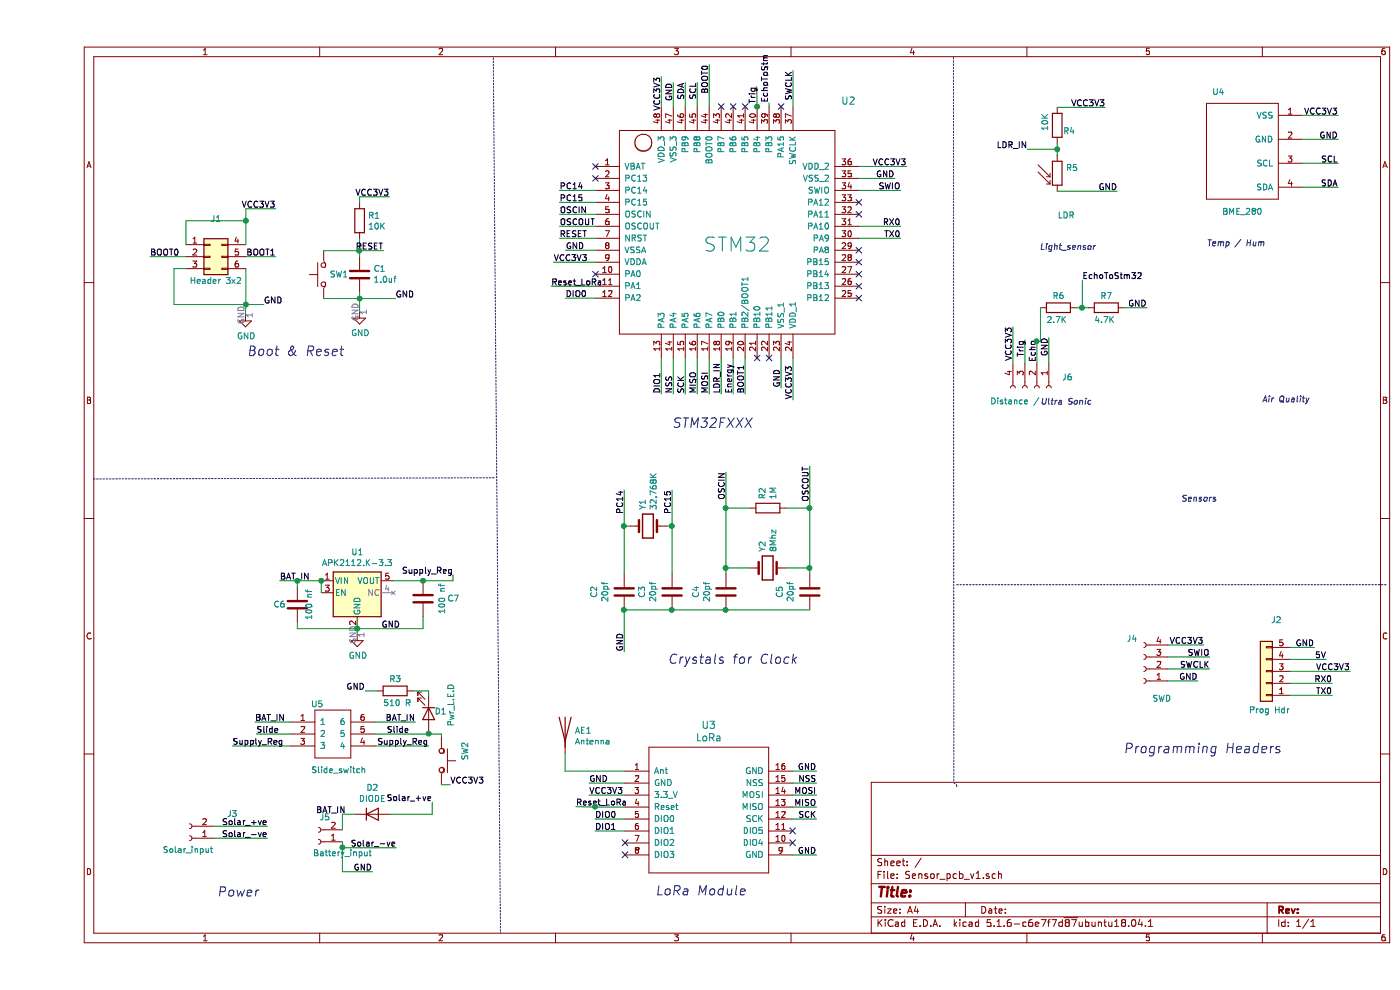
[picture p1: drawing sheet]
EESchema Schematic File Version 4
EELAYER 30 0
EELAYER END
$Descr A4 11693 8268
encoding utf-8
Sheet 1 1
Title ""
Date ""
Rev ""
Comp ""
Comment1 ""
Comment2 ""
Comment3 ""
Comment4 ""
$EndDescr
$Comp
L Connector_Generic:Conn_02x03_Top_Bottom J1
U 1 1
P 1443 2144
F 0 "J1" H 1493 2461 50  0000 C CNN
F 1 "Header 3x2" H 1493 1944 50  0000 C CNN
F 2 "Custom_Libraries:Pin_Header_02x03" H 1443 2144 50  0001 C CNN
F 3 "~" H 1443 2144 50  0001 C CNN
	1    1443 2144
	1    0    0    -1  
$EndComp
Text Label 1993 1744 2    50   ~ 0
VCC3V3
Wire Wire Line
	1743 1744 1743 1844
Wire Wire Line
	1743 1844 1243 1844
Wire Wire Line
	1243 1844 1243 2044
Connection ~ 1743 1844
Wire Wire Line
	1743 1844 1743 2044
Wire Wire Line
	1243 2244 1143 2244
Wire Wire Line
	1143 2244 1143 2544
Wire Wire Line
	1743 2544 1743 2244
Text Label 1993 2144 2    50   ~ 0
BOOT1
Text Label 943  2144 0    50   ~ 0
BOOT0
Wire Wire Line
	943  2144 1243 2144
Wire Wire Line
	1743 2144 1993 2144
Wire Wire Line
	1743 1744 1993 1744
Text Label 6453 3894 3    50   ~ 0
OSCOUT
Text Label 4364 1590 0    50   ~ 0
PC14
Text Label 4364 1690 0    50   ~ 0
PC15
Text Label 4364 1790 0    50   ~ 0
OSCIN
Text Label 4364 1890 0    50   ~ 0
OSCOUT
Text Label 4314 2190 0    50   ~ 0
VCC3V3
Text Label 4364 1990 0    50   ~ 0
RESET
$Comp
L Switch:SW_Push SW1
U 1 1
P 2393 2294
F 0 "SW1" V 2393 2244 50  0000 R CNN
F 1 "SW_Push" V 2293 2744 50  0001 R CNN
F 2 "Buttons_Switches_SMD:SW_SPST_B3U-1000P" H 2393 2494 50  0001 C CNN
F 3 "~" H 2393 2494 50  0001 C CNN
	1    2393 2294
	0    -1   -1   0   
$EndComp
Text Label 2893 2094 2    50   ~ 0
RESET
Wire Wire Line
	2393 2094 2693 2094
$Comp
L Device:C C1
U 1 1
P 2693 2294
F 0 "C1" H 2578 2248 50  0000 R CNN
F 1 "1.0uf" H 2578 2339 50  0000 R CNN
F 2 "Capacitors_SMD:C_0805" H 2731 2144 50  0001 C CNN
F 3 "~" H 2693 2294 50  0001 C CNN
	1    2693 2294
	-1   0    0    1   
$EndComp
Wire Wire Line
	2693 2444 2693 2494
Wire Wire Line
	2693 2144 2693 2094
Connection ~ 2693 2094
Wire Wire Line
	2693 2094 2893 2094
Text Label 2943 1644 2    50   ~ 0
VCC3V3
$Comp
L Device:R R1
U 1 1
P 2693 1844
F 0 "R1" H 2763 1890 50  0000 L CNN
F 1 "10K" H 2763 1799 50  0000 L CNN
F 2 "Resistors_SMD:R_0805" V 2623 1844 50  0001 C CNN
F 3 "~" H 2693 1844 50  0001 C CNN
	1    2693 1844
	1    0    0    -1  
$EndComp
Wire Wire Line
	2693 1694 2693 1644
Wire Wire Line
	2693 1644 2943 1644
Wire Wire Line
	2693 1994 2693 2094
$Comp
L Regulator_Linear:AP2112K-3.3 U1
U 1 1
P 2675 4952
F 0 "U1" H 2675 5294 50  0000 C CNN
F 1 "APK2112.K-3.3" H 2675 5203 50  0000 C CNN
F 2 "TO_SOT_Packages_SMD:SOT-23-5" H 2675 5152 50  0001 C CNN
F 3 "http://www.advanced-monolithic.com/pdf/ds1117.pdf" H 2775 4702 50  0001 C CNN
	1    2675 4952
	1    0    0    -1  
$EndComp
Wire Wire Line
	2375 4852 2375 4952
Connection ~ 2375 4852
$Comp
L power:GND #PWR03
U 1 1
P 2675 5302
F 0 "#PWR03" H 2680 5129 50  0001 C CNN
F 1 "GND" H 2680 5129 50  0000 C CNN
F 2 "" H 2675 5302 50  0001 C CNN
F 3 "" H 2675 5302 50  0001 C CNN
	1    2675 5302
	1    0    0    -1  
$EndComp
Wire Wire Line
	2675 5252 2675 5302
Text Label 3475 4802 2    50   ~ 0
Supply_Reg
Text Label 2875 5252 0    50   ~ 0
GND
Connection ~ 2675 5252
Text Label 10669 5407 2    50   ~ 0
GND
Text Label 10769 5507 2    50   ~ 0
5V
Text Label 10969 5607 2    50   ~ 0
VCC3V3
Wire Wire Line
	10469 5407 10669 5407
Wire Wire Line
	10769 5507 10469 5507
Wire Wire Line
	10469 5607 10969 5607
Text Label 10819 5707 2    50   ~ 0
RX0
Text Label 10819 5807 2    50   ~ 0
TX0
Wire Wire Line
	10819 5807 10469 5807
Wire Wire Line
	10469 5707 10819 5707
$Comp
L Connector:Conn_01x04_Female J4
U 1 1
P 9246 5587
F 0 "J4" H 9346 5337 50  0000 C CNN
F 1 "SWD" H 9096 5837 50  0000 C CNN
F 2 "Pin_Headers:Pin_Header_Straight_1x04_Pitch2.54mm" H 9246 5587 50  0001 C CNN
F 3 "~" H 9246 5587 50  0001 C CNN
	1    9246 5587
	-1   0    0    1   
$EndComp
Text Label 9796 5487 2    50   ~ 0
SWIO
Text Label 9796 5587 2    50   ~ 0
SWCLK
Wire Wire Line
	9446 5487 9796 5487
Wire Wire Line
	9796 5587 9446 5587
Wire Wire Line
	9746 5387 9446 5387
Text Label 9696 5687 2    50   ~ 0
GND
Wire Wire Line
	9696 5687 9446 5687
Text Label 9746 5387 2    50   ~ 0
VCC3V3
$Comp
L Device:C C7
U 1 1
P 3225 5002
F 0 "C7" H 2973 5002 50  0000 C CNN
F 1 "100 nf" V 3064 5002 50  0000 C CNN
F 2 "Capacitors_SMD:C_0805" H 3263 4852 50  0001 C CNN
F 3 "~" H 3225 5002 50  0001 C CNN
	1    3225 5002
	-1   0    0    1   
$EndComp
Wire Wire Line
	2675 5252 3225 5252
$Comp
L Device:C C6
U 1 1
P 2175 5052
F 0 "C6" H 2325 5052 50  0000 C CNN
F 1 "100 nf" V 2075 5052 50  0000 C CNN
F 2 "Capacitors_SMD:C_0805" H 2213 4902 50  0001 C CNN
F 3 "~" H 2175 5052 50  0001 C CNN
	1    2175 5052
	-1   0    0    1   
$EndComp
Wire Wire Line
	2175 4852 2175 4902
Wire Wire Line
	2675 5202 2675 5252
Text Label 4414 2090 0    50   ~ 0
GND
Text Label 2993 2494 0    50   ~ 0
GND
Text Label 1893 2544 0    50   ~ 0
GND
Wire Wire Line
	1743 2544 1893 2544
Connection ~ 1743 2544
$Comp
L lora:LoRa U3
U 1 1
P 5611 6790
F 0 "U3" H 5611 7527 60  0000 C CNN
F 1 "LoRa" H 5611 7421 60  0000 C CNN
F 2 "Custom_Libraries:LoRa" H 5611 6340 60  0001 C CNN
F 3 "" H 5611 6340 60  0001 C CNN
	1    5611 6790
	1    0    0    -1  
$EndComp
Text Label 6511 6440 2    50   ~ 0
GND
Text Label 4611 6540 0    50   ~ 0
GND
Wire Wire Line
	4611 6540 4911 6540
Text Label 4611 6640 0    50   ~ 0
VCC3V3
Wire Wire Line
	4611 6640 4911 6640
Text Label 6511 7140 2    50   ~ 0
GND
Wire Wire Line
	6311 7140 6511 7140
Text Notes 9074 6302 0    79   Italic 0
Programming Headers
Text Notes 1500 7500 0    79   Italic 0
Power
Text Notes 1750 2983 0    79   Italic 0
Boot & Reset
Text Notes 5161 7490 0    79   Italic 0
LoRa Module
Text Label 6511 6740 2    50   ~ 0
MISO
Text Label 6511 6640 2    50   ~ 0
MOSI
Text Label 6511 6840 2    50   ~ 0
SCK
Wire Wire Line
	6311 6840 6511 6840
Wire Wire Line
	6511 6740 6311 6740
Wire Wire Line
	6311 6640 6511 6640
Text Label 4661 6840 0    50   ~ 0
DIO0
Wire Wire Line
	4661 6840 4911 6840
Text Label 4661 6940 0    50   ~ 0
DIO1
Wire Wire Line
	4911 6940 4661 6940
Text Label 4501 6737 0    50   ~ 0
Reset_LoRa
Wire Wire Line
	4661 6740 4662 6740
Text Label 6511 6540 2    50   ~ 0
NSS
Wire Wire Line
	6511 6540 6311 6540
Wire Wire Line
	6311 6440 6511 6440
Text Label 4414 2490 0    50   ~ 0
DIO0
Text Label 4295 2392 0    50   ~ 0
Reset_LoRa
NoConn ~ 6311 6940
NoConn ~ 6311 7040
NoConn ~ 4911 7140
NoConn ~ 4911 7040
$Comp
L Device:Antenna AE1
U 1 1
P 4411 6090
F 0 "AE1" H 4491 6079 50  0000 L CNN
F 1 "Antenna" H 4491 5988 50  0000 L CNN
F 2 "Pin_Headers:Pin_Header_Straight_1x01_Pitch2.54mm" H 4411 6090 50  0001 C CNN
F 3 "~" H 4411 6090 50  0001 C CNN
	1    4411 6090
	1    0    0    -1  
$EndComp
Wire Wire Line
	4411 6290 4411 6440
Wire Wire Line
	4411 6440 4911 6440
Text Notes 9556 4199 0    50   Italic 0
Sensors\n
NoConn ~ 4664 1390
Text Notes 9768 2065 0    50   Italic 0
Temp / Hum
Text Notes 8373 2097 0    50   Italic 0
Light_sensor
Text Notes 10230 3370 0    50   Italic 0
Air Quality
$Comp
L Switch:SW_Push SW2
U 1 1
P 3377 6353
F 0 "SW2" H 3377 6553 50  0000 R CNN
F 1 "SW_Push" V 3277 6803 50  0001 R CNN
F 2 "Buttons_Switches_THT:SW_PUSH_6mm_h5mm" H 3377 6553 50  0001 C CNN
F 3 "~" H 3377 6553 50  0001 C CNN
	1    3377 6353
	0    1    1    0   
$EndComp
Wire Wire Line
	2175 5202 2175 5252
Wire Wire Line
	2175 5252 2675 5252
Wire Wire Line
	2975 4852 3225 4852
Wire Wire Line
	3225 4852 3475 4852
Connection ~ 3225 4852
Wire Wire Line
	3225 5152 3225 5252
Wire Wire Line
	3475 4802 3475 4852
$Comp
L Sensor_Optical:LDR03 R5
U 1 1
P 8523 1447
F 0 "R5" H 8593 1493 50  0000 L CNN
F 1 "LDR" H 8523 1097 50  0000 L CNN
F 2 "Diodes_THT:D_A-405_P5.08mm_Vertical_AnodeUp" V 8698 1447 50  0001 C CNN
F 3 "" H 8523 1397 50  0001 C CNN
	1    8523 1447
	1    0    0    -1  
$EndComp
Text Label 9023 1597 2    50   ~ 0
GND
Wire Wire Line
	8523 1597 9023 1597
Text Label 8923 897  2    50   ~ 0
VCC3V3
$Comp
L Device:R R4
U 1 1
P 8523 1047
F 0 "R4" H 8373 1097 50  0000 L CNN
F 1 "10K" V 8623 947 50  0000 L CNN
F 2 "Resistors_SMD:R_0805" V 8453 1047 50  0001 C CNN
F 3 "~" H 8523 1047 50  0001 C CNN
	1    8523 1047
	-1   0    0    1   
$EndComp
Wire Wire Line
	8523 897  8923 897 
Wire Wire Line
	8523 1297 8523 1247
Text Label 8273 1247 2    50   ~ 0
LDR_IN
Wire Wire Line
	8273 1247 8523 1247
Connection ~ 8523 1247
Wire Wire Line
	8523 1247 8523 1197
$Comp
L Sensor_Humidity:BME_280 U4
U 1 1
P 10068 1265
F 0 "U4" H 9868 1765 50  0000 C CNN
F 1 "BME_280" H 10068 765 50  0000 C CNN
F 2 "Custom_Libraries:BME280" H 10068 1365 50  0001 C CNN
F 3 "" H 10068 1365 50  0001 C CNN
	1    10068 1265
	1    0    0    -1  
$EndComp
Text Label 10868 1165 2    50   ~ 0
GND
Wire Wire Line
	10568 1165 10868 1165
Text Label 10868 965  2    50   ~ 0
VCC3V3
Wire Wire Line
	10568 965  10868 965 
Text Label 10868 1365 2    50   ~ 0
SCL
Wire Wire Line
	10868 1365 10568 1365
Text Label 10868 1565 2    50   ~ 0
SDA
Wire Wire Line
	10568 1565 10868 1565
Wire Wire Line
	6453 4244 6453 3894
Connection ~ 6453 4244
Connection ~ 6453 4744
Wire Wire Line
	6453 4794 6453 4744
Wire Wire Line
	6453 4744 6453 4244
Wire Wire Line
	5414 690  5414 890 
Text Label 5414 690  3    50   ~ 0
SDA
Wire Wire Line
	5514 690  5514 890 
Text Label 5514 690  3    50   ~ 0
SCL
NoConn ~ 6864 2290
NoConn ~ 6864 2190
NoConn ~ 6864 2090
Wire Wire Line
	5814 3290 5814 2990
Text Label 5814 3290 1    50   ~ 0
Energy
Wire Wire Line
	5714 3290 5714 2990
Text Label 5714 3290 1    50   ~ 0
LDR_IN
Text Label 5914 3290 1    50   ~ 0
BOOT1
Wire Wire Line
	5414 3290 5414 2990
Wire Wire Line
	5514 3290 5514 2990
Wire Wire Line
	5614 2990 5614 3290
Wire Wire Line
	5914 2990 5914 3290
Wire Wire Line
	5214 3290 5214 2990
Text Label 5214 3290 1    50   ~ 0
DIO1
Text Label 5414 3290 1    50   ~ 0
SCK
Text Label 5514 3290 1    50   ~ 0
MISO
Text Label 5614 3290 1    50   ~ 0
MOSI
Wire Wire Line
	5314 2990 5314 3290
Text Label 5314 3290 1    50   ~ 0
NSS
Text Notes 5303 3583 0    79   Italic 0
STM32FXXX\n
Text Label 7164 1490 2    50   ~ 0
GND
Wire Wire Line
	5314 690  5314 890 
Text Label 5314 690  3    50   ~ 0
GND
Wire Wire Line
	5214 640  5214 890 
Text Label 5214 640  3    50   ~ 0
VCC3V3
Wire Wire Line
	6314 590  6314 890 
Text Label 6314 590  3    50   ~ 0
SWCLK
Text Label 7214 1590 2    50   ~ 0
SWIO
Text Label 7214 1890 2    50   ~ 0
RX0
Text Label 7214 1990 2    50   ~ 0
TX0
Wire Wire Line
	4903 5444 4903 5094
Text Label 4903 5444 1    50   ~ 0
GND
Text Label 7264 1390 2    50   ~ 0
VCC3V3
Wire Wire Line
	5614 890  5614 540 
Text Label 5614 540  3    50   ~ 0
BOOT0
Connection ~ 5753 4244
Wire Wire Line
	5753 4244 5753 3944
Text Label 5753 3944 3    50   ~ 0
OSCIN
Connection ~ 5303 4394
Wire Wire Line
	5303 4094 5303 4394
Text Label 5303 4094 3    50   ~ 0
PC15
Wire Wire Line
	5303 4394 5253 4394
Wire Wire Line
	5303 4794 5303 4394
Connection ~ 5753 5094
Wire Wire Line
	5303 5094 5753 5094
Connection ~ 5303 5094
Wire Wire Line
	4903 5094 5303 5094
$Comp
L Device:C C3
U 1 1
P 5303 4944
F 0 "C3" V 5051 4944 50  0000 C CNN
F 1 "20pf" V 5142 4944 50  0000 C CNN
F 2 "Capacitors_SMD:C_0805" H 5341 4794 50  0001 C CNN
F 3 "~" H 5303 4944 50  0001 C CNN
	1    5303 4944
	1    0    0    -1  
$EndComp
Wire Wire Line
	5753 5094 6453 5094
Connection ~ 5753 4744
Wire Wire Line
	5753 4794 5753 4744
$Comp
L Device:C C5
U 1 1
P 6453 4944
F 0 "C5" V 6201 4944 50  0000 C CNN
F 1 "20pf" V 6292 4944 50  0000 C CNN
F 2 "Capacitors_SMD:C_0805" H 6491 4794 50  0001 C CNN
F 3 "~" H 6453 4944 50  0001 C CNN
	1    6453 4944
	1    0    0    -1  
$EndComp
$Comp
L Device:C C4
U 1 1
P 5753 4944
F 0 "C4" V 5501 4944 50  0000 C CNN
F 1 "20pf" V 5592 4944 50  0000 C CNN
F 2 "Capacitors_SMD:C_0805" H 5791 4794 50  0001 C CNN
F 3 "~" H 5753 4944 50  0001 C CNN
	1    5753 4944
	1    0    0    -1  
$EndComp
Wire Wire Line
	5953 4244 5753 4244
Wire Wire Line
	6253 4244 6453 4244
Wire Wire Line
	6253 4744 6453 4744
Wire Wire Line
	5753 4744 5753 4244
Wire Wire Line
	5953 4744 5753 4744
$Comp
L Device:R R2
U 1 1
P 6103 4244
F 0 "R2" H 6173 4290 50  0000 L CNN
F 1 "1M" H 6173 4199 50  0000 L CNN
F 2 "Resistors_SMD:R_0805" V 6033 4244 50  0001 C CNN
F 3 "~" H 6103 4244 50  0001 C CNN
	1    6103 4244
	0    -1   -1   0   
$EndComp
$Comp
L Device:Crystal Y2
U 1 1
P 6103 4744
F 0 "Y2" V 6057 4875 50  0000 L CNN
F 1 "8Mhz" V 6148 4875 50  0000 L CNN
F 2 "Crystals:Crystal_HC49-4H_Vertical" H 6103 4744 50  0001 C CNN
F 3 "~" H 6103 4744 50  0001 C CNN
	1    6103 4744
	1    0    0    -1  
$EndComp
Wire Notes Line
	10521 11270 10519 11263
Text Label 1630 6230 0    50   ~ 0
Supply_Reg
Text Notes 5267 5556 0    79   Italic 0
Crystals for Clock\n
Wire Notes Line
	469  4000 3831 3991
Wire Notes Line
	7654 479  7659 6537
Wire Notes Line
	7659 6537 7680 6558
Wire Notes Line
	7680 6558 7680 6579
Wire Notes Line
	7680 4885 11280 4885
Text Label 1830 6130 0    50   ~ 0
Slide
Text Label 3110 6130 2    50   ~ 0
Slide
Text Label 3300 6700 2    50   ~ 0
Solar_+ve
Text Label 2800 7280 2    50   ~ 0
GND
$Comp
L Switch:Slide_switch U5
U 1 1
P 2620 6130
F 0 "U5" H 2340 6380 50  0000 C CNN
F 1 "Slide_switch" H 2520 5830 50  0000 C CNN
F 2 "Buttons_Switches_THT:SW_DIP_x3_W7.62mm_Slide_LowProfile" H 2620 6130 50  0001 C CNN
F 3 "" H 2620 6130 50  0001 C CNN
	1    2620 6130
	1    0    0    -1  
$EndComp
$Comp
L Connector:Conn_01x02_Female J3
U 1 1
P 1275 7002
F 0 "J3" H 875 6802 50  0000 L CNN
F 1 "Solar_input" H 1075 7102 50  0000 L CNN
F 2 "Custom_Libraries:Battery_holder" H 1275 7002 50  0001 C CNN
F 3 "~" H 1275 7002 50  0001 C CNN
	1    1275 7002
	-1   0    0    1   
$EndComp
Text Label 1925 7002 2    50   ~ 0
Solar_-ve
Wire Wire Line
	1475 7002 1925 7002
Text Label 1925 6902 2    50   ~ 0
Solar_+ve
Wire Wire Line
	1925 6902 1475 6902
Text Label 2580 6800 2    50   ~ 0
BAT_IN
$Comp
L Connector:Conn_01x02_Female J5
U 1 1
P 2350 7030
F 0 "J5" H 2250 6830 50  0000 L CNN
F 1 "Battery_input" H 1900 7130 50  0000 L CNN
F 2 "Custom_Libraries:Battery_holder" H 2350 7030 50  0001 C CNN
F 3 "~" H 2350 7030 50  0001 C CNN
	1    2350 7030
	-1   0    0    1   
$EndComp
$Comp
L Simulation_SPICE:DIODE D2
U 1 1
P 2800 6800
F 0 "D2" H 2800 6583 50  0000 C CNN
F 1 "DIODE" H 2800 6674 50  0000 C CNN
F 2 "Diodes_SMD:D_0805" H 2800 6800 50  0001 C CNN
F 3 "~" H 2800 6800 50  0001 C CNN
F 4 "Y" H 2800 6800 50  0001 L CNN "Spice_Netlist_Enabled"
F 5 "D" H 2800 6800 50  0001 L CNN "Spice_Primitive"
	1    2800 6800
	-1   0    0    1   
$EndComp
Wire Wire Line
	2950 6800 3300 6800
Wire Wire Line
	3300 6800 3300 6700
Wire Wire Line
	2550 6930 2550 6800
Wire Wire Line
	2550 6800 2650 6800
Text Label 3000 7080 2    50   ~ 0
Solar_-ve
Wire Wire Line
	2550 7030 2550 7080
Wire Wire Line
	2550 7080 3000 7080
Wire Wire Line
	2550 7080 2550 7280
Wire Wire Line
	2550 7280 2800 7280
Connection ~ 2550 7080
Wire Wire Line
	4414 2490 4664 2490
Wire Wire Line
	4314 2190 4664 2190
Wire Wire Line
	4414 2090 4664 2090
Wire Wire Line
	4364 1990 4664 1990
Wire Wire Line
	4664 1890 4364 1890
Wire Wire Line
	4364 1790 4664 1790
Wire Wire Line
	4364 1690 4664 1690
Wire Wire Line
	4664 1590 4364 1590
Wire Wire Line
	6864 1390 7264 1390
Wire Wire Line
	7164 1490 6864 1490
Wire Wire Line
	6864 1590 7214 1590
Wire Wire Line
	7214 1890 6864 1890
Wire Wire Line
	6864 1990 7214 1990
$Comp
L stm32:STM32 U2
U 1 1
P 5714 1740
F 0 "U2" H 6714 2640 60  0000 L CNN
F 1 "STM32" H 5564 1440 118 0000 L CNN
F 2 "Custom_Libraries:STM32(LQFP48)" H 5714 1740 60  0001 C CNN
F 3 "" H 5714 1740 60  0001 C CNN
	1    5714 1740
	1    0    0    -1  
$EndComp
Text Label 6314 3340 1    50   ~ 0
VCC3V3
Text Label 6214 3240 1    50   ~ 0
GND
Wire Wire Line
	6314 3340 6314 2990
Wire Wire Line
	6214 2990 6214 3240
NoConn ~ 6014 2990
NoConn ~ 6114 2990
NoConn ~ 5914 890 
NoConn ~ 5814 890 
NoConn ~ 5714 890 
NoConn ~ 6214 890 
Text Label 3450 6553 0    50   ~ 0
VCC3V3
Wire Notes Line
	3809 482  3870 7798
Text Label 2740 5770 2    50   ~ 0
GND
$Comp
L Device:LED D1
U 1 1
P 3270 5960
F 0 "D1" V 3250 6060 50  0000 C CNN
F 1 "Pwr_L.E.D" H 3200 6150 50  0000 C CNN
F 2 "Diodes_SMD:D_0805" H 3270 5960 50  0001 C CNN
F 3 "~" H 3270 5960 50  0001 C CNN
	1    3270 5960
	0    1    1    0   
$EndComp
$Comp
L Device:R R3
U 1 1
P 2990 5770
F 0 "R3" V 2890 5720 50  0000 L CNN
F 1 "510 R" V 3090 5670 50  0000 L CNN
F 2 "Resistors_SMD:R_0805" V 2920 5770 50  0001 C CNN
F 3 "~" H 2990 5770 50  0001 C CNN
	1    2990 5770
	0    1    1    0   
$EndComp
Text Label 1820 6030 0    50   ~ 0
BAT_IN
Wire Wire Line
	1630 6230 2120 6230
Wire Wire Line
	2120 6130 1830 6130
Wire Wire Line
	1820 6030 2120 6030
Text Label 3270 6230 2    50   ~ 0
Supply_Reg
Wire Wire Line
	2820 6230 3270 6230
Text Label 3160 6030 2    50   ~ 0
BAT_IN
Wire Wire Line
	3160 6030 2820 6030
Wire Wire Line
	2820 6130 3270 6130
Wire Wire Line
	2740 5770 2840 5770
Wire Wire Line
	3140 5770 3270 5770
Wire Wire Line
	3270 5770 3270 5810
Connection ~ 4903 5094
$Comp
L Device:Crystal Y1
U 1 1
P 5103 4394
F 0 "Y1" V 5057 4525 50  0000 L CNN
F 1 "32.768K" V 5148 4525 50  0000 L CNN
F 2 "Crystals:Crystal_HC49-4H_Vertical" H 5103 4394 50  0001 C CNN
F 3 "~" H 5103 4394 50  0001 C CNN
	1    5103 4394
	1    0    0    -1  
$EndComp
$Comp
L Device:C C2
U 1 1
P 4903 4944
F 0 "C2" V 4651 4944 50  0000 C CNN
F 1 "20pf" V 4742 4944 50  0000 C CNN
F 2 "Capacitors_SMD:C_0805" H 4941 4794 50  0001 C CNN
F 3 "~" H 4903 4944 50  0001 C CNN
	1    4903 4944
	1    0    0    -1  
$EndComp
Wire Wire Line
	4953 4394 4903 4394
Wire Wire Line
	4903 4394 4903 4794
Text Label 4903 4094 3    50   ~ 0
PC14
Wire Wire Line
	4903 4394 4903 4094
Connection ~ 4903 4394
Text Notes 8380 3390 0    50   Italic 0
Ultra Sonic
$Comp
L Connector:Conn_01x04_Female J6
U 1 1
P 8350 3240
F 0 "J6" V 8260 3450 50  0000 L CNN
F 1 "Distance /" V 8460 2850 50  0000 L CNN
F 2 "Pin_Headers:Pin_Header_Straight_1x04_Pitch2.54mm" H 8350 3240 50  0001 C CNN
F 3 "~" H 8350 3240 50  0001 C CNN
	1    8350 3240
	0    1    1    0   
$EndComp
Text Label 8450 2820 3    50   ~ 0
GND
Wire Wire Line
	8450 2820 8450 3040
Text Label 8350 2840 3    50   ~ 0
Echo
Wire Wire Line
	8350 2840 8350 2850
Text Label 8250 2840 3    50   ~ 0
Trig
Wire Wire Line
	8250 2840 8250 3040
Text Label 8150 2730 3    50   ~ 0
VCC3V3
Wire Wire Line
	8150 3040 8150 2730
$Comp
L Device:R R6
U 1 1
P 8530 2570
F 0 "R6" V 8430 2520 50  0000 L CNN
F 1 "2.7K" V 8630 2470 50  0000 L CNN
F 2 "Resistors_SMD:R_0805" V 8460 2570 50  0001 C CNN
F 3 "~" H 8530 2570 50  0001 C CNN
	1    8530 2570
	0    1    1    0   
$EndComp
$Comp
L Device:R R7
U 1 1
P 8930 2570
F 0 "R7" V 8830 2520 50  0000 L CNN
F 1 "4.7K" V 9030 2470 50  0000 L CNN
F 2 "Resistors_SMD:R_0805" V 8860 2570 50  0001 C CNN
F 3 "~" H 8930 2570 50  0001 C CNN
	1    8930 2570
	0    1    1    0   
$EndComp
Text Label 9270 2570 2    50   ~ 0
GND
Wire Wire Line
	9270 2570 9080 2570
Wire Wire Line
	8680 2570 8730 2570
Wire Wire Line
	8380 2570 8380 2850
Wire Wire Line
	8380 2850 8350 2850
Connection ~ 8350 2850
Wire Wire Line
	8350 2850 8350 3040
Text Label 8730 2340 0    50   ~ 0
EchoToStm32
Wire Wire Line
	8730 2340 8730 2570
Connection ~ 8730 2570
Wire Wire Line
	8730 2570 8780 2570
Text Label 6114 860  1    50   ~ 0
EchoToStm
Wire Wire Line
	6114 890  6114 860 
Text Label 6011 724  3    50   ~ 0
Trig
Wire Wire Line
	6011 724  6014 891 
Wire Wire Line
	6014 891  6014 890 
Connection ~ 6014 890 
Wire Wire Line
	4295 2392 4664 2390
Wire Wire Line
	4501 6737 4662 6740
Connection ~ 4662 6740
Wire Wire Line
	4662 6740 4911 6740
Wire Wire Line
	3270 6110 3270 6130
Wire Wire Line
	3377 6130 3377 6153
Wire Wire Line
	3270 6130 3377 6130
Connection ~ 3270 6130
Wire Wire Line
	3450 6553 3377 6553
Text Label 2027 4852 0    50   ~ 0
BAT_IN
Wire Wire Line
	2027 4852 2175 4852
Connection ~ 2175 4852
Wire Wire Line
	2175 4852 2375 4852
NoConn ~ 6864 2490
NoConn ~ 6864 2390
NoConn ~ 6864 1690
NoConn ~ 6864 1790
NoConn ~ 4664 2290
NoConn ~ 4664 1490
$Comp
L Connector_Generic:Conn_01x05 J2
U 1 1
P 10269 5607
F 0 "J2" H 10187 5182 50  0000 C CNN
F 1 "Prog Hdr" H 10244 5934 50  0000 C CNN
F 2 "Pin_Headers:Pin_Header_Straight_1x05_Pitch2.54mm" H 10269 5607 50  0001 C CNN
F 3 "~" H 10269 5607 50  0001 C CNN
	1    10269 5607
	-1   0    0    1   
$EndComp
$Comp
L power:GND #PWR?
U 1 1
P 1741 2632
F 0 "#PWR?" H 1746 2459 50  0001 C CNN
F 1 "GND" H 1746 2459 50  0000 C CNN
F 2 "" H 1741 2632 50  0001 C CNN
F 3 "" H 1741 2632 50  0001 C CNN
	1    1741 2632
	1    0    0    -1  
$EndComp
Wire Wire Line
	1143 2544 1743 2544
Wire Wire Line
	1743 2543 1741 2632
$Comp
L power:GND #PWR?
U 1 1
P 2695 2607
F 0 "#PWR?" H 2700 2434 50  0001 C CNN
F 1 "GND" H 2700 2434 50  0000 C CNN
F 2 "" H 2695 2607 50  0001 C CNN
F 3 "" H 2695 2607 50  0001 C CNN
	1    2695 2607
	1    0    0    -1  
$EndComp
Wire Wire Line
	2393 2494 2695 2494
Wire Wire Line
	2695 2607 2695 2494
Connection ~ 2695 2494
Wire Wire Line
	2695 2494 2993 2494
$EndSCHEMATC
